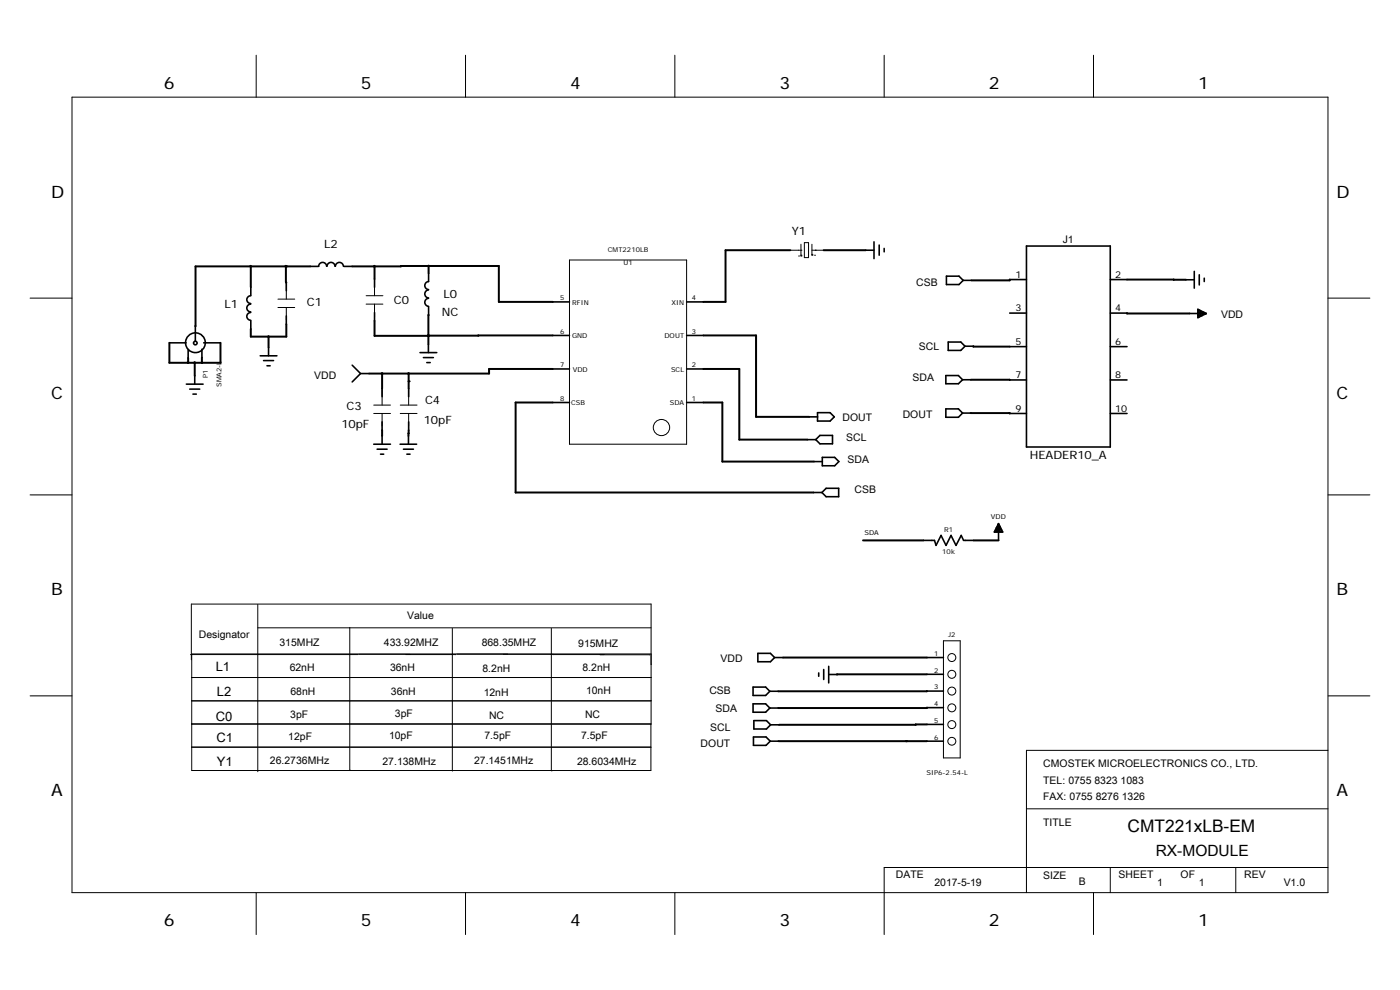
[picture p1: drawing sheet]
<svg xmlns="http://www.w3.org/2000/svg" width="297mm" height="210mm" viewBox="0 0 297 210" stroke-linecap="round" stroke-linejoin="round" font-family="sans-serif">
<g fill="none" stroke="#000" stroke-width=".21">
<path d="M54.3 11.7v8.9M98.8 11.7v8.9M143.2 11.7v8.9M187.6 11.7v8.9M232 11.7v8.9M15.3 20.6h266.4v168.7h-266.4zM60.7 59.9v3.5M79.5 59.2v3.5M120.8 55.2h24.9v39h-24.9zM167.6 53.1h2.3M169.4 54.3h.1M169.9 54.1h.1"/>
<path d="M169.9 54.3h.1M169.9 53.1h.1M169.9 51.8v2.5M170.6 51.5h.9v3.1h-.9zM172.2 54.1h.1M172.2 54h.1M172.2 51.8v2.3M172.2 53.1h2.5M172.8 54.1h.1M173 53.1h.1M6.4 63.2h8.9M59 65.2h3.5"/>
<path d="M59 63.4h3.5M60.7 65.2v2.7M77.7 64.5h3.5M77.7 62.7h3.5M79.5 64.5v2.7M281.7 63.2h8.9M79.3 87.7h3.5M79.3 85.9h3.5M81.1 82.4v3.5M81.1 87.7v2.7M84.9 87.7h3.6M84.9 85.9h3.6"/>
<path d="M86.7 82.4v3.5M86.7 87.7v2.7M6.4 105h8.9M281.7 105h8.9M40.4 138.8h35.6M54.7 128.2v35.5M54.7 133.2h83.4M74.2 133.1v30.3h.1M76.1 138.8h10.8M86.1 138.8l10.5 .1M96 133.3v30.3M106.8 138.8l10.5 .1"/>
<path d="M117 133.3v30.2h.2M117.4 138.8h10.8M127.3 138.9h10.6M138.1 138.7h-97.4v24.7h97.4v-35.3h-97.5v11.8M200.1 135.9h3.6v24.9h-3.6zM6.4 147.6h8.9M40.7 143.7h97.4M40.7 148.7h97.4M40.7 153.6h97.4M40.7 158.5h97.4M40.7 153.5h97.4M138.1 140.9h.1"/>
<path d="M281.7 159.2h-63.9v30.1M281.8 147.6h8.8M217.8 171.6h63.9M54.3 189.3v8.9M98.8 189.3v8.9M143.2 189.3v8.9M217.8 184h.1M232 189.3v8.9M235.5 184v5.3M262.2 184v5.3M281.7 184h-94.1v14.2"/>
<circle cx="140.3" cy="90.7" r="1.73"/>
<circle cx="201.9" cy="139.5" r=".85"/>
<circle cx="201.9" cy="153.7" r=".85"/>
<circle cx="201.9" cy="150.1" r=".85"/>
<circle cx="201.9" cy="143" r=".85"/>
<circle cx="201.9" cy="146.6" r=".85"/>
<circle cx="201.9" cy="157.2" r=".84"/>
</g>
<g fill="none" stroke="#000" stroke-width=".34">
<path d="M60.7 59.9v1.8M69.3 56.5a.85 .85 0 0 0-.9-.8 .85 .85 0 0 0-.8 .8h-1.8M69.4 56.5a.85 .85 0 0 1 .8-.8 .85 .85 0 0 1 .9 .8M71.2 56.5a.85 .85 0 0 1 .8-.8 .85 .85 0 0 1 .8 .8M72.9 56.5h1.8M79.5 59.2v1.8M90.9 57.9v1.8a.85 .85 0 0 0-.8 .9 .85 .85 0 0 0 .8 .8M183.6 53.1h1.8M185.4 51.3v3.6M186.5 52v2.1M187.6 52.7v.7M200.8 58.6h2.6l.9 .9-.9 .9h-2.6z"/>
<path d="M204.3 59.5h1.8M214.2 59.3h3.6M217.8 52.2h17.7v42.6h-17.7zM235.5 59.3h3.6M251.6 59.3h1.8M253.4 57.6v3.5M254.4 58.3v2.1M255.5 59v.7M35.9 72.7h3.6M39.9 74.2v1.7M41.3 79.7v1.8M41.4 69.2v3.2"/>
<path d="M42.8 74.1v1.8M43.2 72.7h3.6M53.2 62.7a.83 .83 0 0 0-.8 .9 .83 .83 0 0 0 .8 .8M53.2 64.5a.83 .83 0 0 0-.8 .8 .83 .83 0 0 0 .8 .9M53.2 66.3a.83 .83 0 0 0-.8 .8 .83 .83 0 0 0 .8 .8M53.2 60.9v1.8M53.2 68v1.8M55.2 75.5h3.6M55.9 76.5h2.1M56.6 77.6h.7M57 73.7v1.8M60.7 67v1.8"/>
<path d="M74.7 77.5l1.8 1.7M76.5 79.2h1.8M76.5 79.2l-1.8 1.8M79.5 66.3v1.8M89.1 74.8h3.6M89.8 75.9h2.1M90.5 76.9h.8M90.9 73v1.8M90.9 61.5a.85 .85 0 0 0-.8 .8 .85 .85 0 0 0 .8 .9M90.9 63.3a.85 .85 0 0 0-.8 .8 .85 .85 0 0 0 .8 .9M90.9 65.1v1.7M117.3 78.3h3.5"/>
<path d="M117.3 71.2h3.5M117.3 64h3.5M145.7 78.3h3.5M145.7 71.2h3.5M145.7 64h3.5M200.7 79.7h2.6l.9 .9-.9 .8h-2.6zM201.2 72.6h2.6l.9 .8-.9 .9h-2.6zM204.7 73.4h1.8M214.2 66.4h3.6M214.2 73.5h3.6M235.5 66.4h3.6M235.5 73.5h3.6"/>
<path d="M252.3 66.5h3.6M254.1 65.6l1.8 .9-1.8 .9zM254.1 67.3h.2M254.1 66.9h1M254.1 66.2h1.2M254.1 65.9h.5M254.3 65.8v1.4M254.7 65.9v1.1M255.1 66.1v.8M255.4 66.3v.4M255.8 66.5v.1h-1.7M39.5 81.5h3.6"/>
<path d="M40.3 82.5h2.1M40.9 83.6h.7M79.3 94.2h3.5M80 95.3h2.1M80.7 96.3h.7M81.1 82.4v1.8M81.1 89.5v1.8M81.1 92.4v1.8M84.9 94.2h3.5M85.6 95.3h2.1M86.3 96.3h.7M86.6 92.4v1.8"/>
<path d="M86.7 82.4v1.8M86.7 89.5v1.8M117.3 85.4h3.5M145.7 85.4h3.5M171.3 93.3h1.8M171.7 88.4h1.7M172.7 97.9h1.7M173.4 87.5h2.7l.9 .9-.9 .9h-2.7zM173.9 92.4h2.7v1.7h-2.7l-.8-.8zM174.4 97h2.7l.9 .9-.9 .9h-2.7zM200.7 86.7h2.6l.9 .9-.9 .9h-2.6zM204.2 87.6h1.7"/>
<path d="M204.2 80.6h1.7M214.2 80.6h3.6M214.2 87.7h3.6M235.5 80.6h3.6M235.5 87.7h3.6M172.6 104.5h1.8M175.3 103.6h2.6v1.8h-2.6l-.9-.9zM195.9 114.6h2.3l.4 1.1 1-2.1 1.1 2.1 1.1-2.1 1 2.1 1.1-2.1 .5 1h2.2M211 112.8h1.6M211 112.7v.2M211.2 112.4h1.3M211.4 112h.9"/>
<path d="M211.4 112v.9M211.5 111.7h.6M211.7 111.3h.2M211.7 111.2v1.7M211.8 111.1v3.5M211.8 111.1l.9 1.8h-1.8zM212.1 111.6v1.3M212.4 112.3v.6M160.8 138.6h2.6l.9 .9-.9 .9h-2.6zM164.3 139.5h1.8M196.6 139.5h3.5M159.8 145.7h2.6l.9 .9-.9 .9h-2.6z"/>
<path d="M159.8 149.3h2.6l.9 .9-.9 .9h-2.6zM159.8 156.3h2.7l.9 .9-.9 .9h-2.7zM159.9 152.9h2.7l.9 .8-.9 .9h-2.7zM163.3 146.6h1.8M163.3 150.2h1.8M163.4 157.2h1.8M163.5 153.7h1.8M173.7 142.7v.8M174.7 142v2.1M175.8 143.1h1.8M175.8 141.3v3.6M196.6 143h3.5"/>
<path d="M196.6 146.6h3.5M196.6 150.1h3.5M196.6 153.7h3.5M196.6 157.2h3.5"/>
<circle cx="41.4" cy="72.8" r=".38"/>
<circle cx="41.5" cy="72.7" r="2.1"/>
</g>
<g fill="none" stroke="#000" stroke-width=".42">
<path d="M53.2 56.5v4.4M60.7 56.5v3.4M65.8 56.5h-24.3l-.1 12.7M74.7 56.5l31.1-.1v7.6h11.5M79.5 56.5v2.7M90.9 56.4v1.5M167.6 53.1h-13.7v10.9h-4.7M174.7 53.1h8.9M214.2 59.3v.2h-8.1M239.1 59.3h12.5M35.9 72.7v4.3h10.9v-4.3M39.9 75.9v1.1"/>
<path d="M41.3 77v2.7M42.8 75.9v1.1M57 71.4v2.3M60.7 68.8v2.6h-7.5v-1.6M79.5 68.1v3.1h11.4M81.1 79.2v3.2M86.7 79.2v3.2M90.9 66.8v6.2M90.9 66.8h.1M101.5 71.2h.1M117.3 71.2h-26.4M117.3 78.3h-13.5v.9h-25.5"/>
<path d="M149.2 71.2h11.2v17.2h11.3M149.2 78.3h7.6v15h14.5M206.5 73.4l7.7 .1M239.1 66.4l13.2 .1M81.1 91.3v1.1M86.7 91.3l-.1 1.1M117.3 85.4h-7.9v19.1h63.2M149.2 85.4h4v12.5h19.5M205.9 80.6h8.3M205.9 87.6l8.3 .1M183.1 114.6h12.8M206.6 114.6h5.2"/>
<path d="M166.1 139.5h30.5M165.2 157.2h31.4M196.6 143l-19 .1M196.6 146.6h-31.5M196.6 150.1l-31.5 .1M196.6 153.7h-31.3"/>
</g>
<g fill="#000">
<circle cx="60.7" cy="56.5" r=".21"/>
<circle cx="86.7" cy="80.9" r=".21"/>
<circle cx="192.2" cy="157.2" r=".21"/>
</g>
<g fill="#000" stroke="#000" stroke-width=".21">
<circle cx="53.2" cy="56.5" r=".17"/>
<circle cx="60.6" cy="56.5" r=".18"/>
<circle cx="79.4" cy="56.5" r=".18"/>
<circle cx="90.9" cy="56.4" r=".17"/>
<circle cx="39.9" cy="76.9" r=".18"/>
<circle cx="41.3" cy="76.9" r=".18"/>
<circle cx="42.8" cy="76.9" r=".17"/>
<circle cx="57" cy="71.4" r=".18"/>
<circle cx="81" cy="79.3" r=".18"/>
<circle cx="86.7" cy="79.3" r=".18"/>
<circle cx="90.9" cy="71.2" r=".19"/>
</g>
<text font-size="3.7" x="239.2" y="176.4">CMT221xLB-EM</text>
<g font-size="3.6">
<text x="34.8" y="18.8">6</text>
<text x="76.5" y="18.8">5</text>
<text x="121" y="18.8">4</text>
<text x="165.3" y="18.8">3</text>
<text x="209.8" y="18.8">2</text>
<text x="254.2" y="18.8">1</text>
<text x="10.8" y="41.9">D</text>
<text x="283.5" y="41.9">D</text>
<text x="10.8" y="84.6">C</text>
<text x="283.5" y="84.6">C</text>
<text x="10.8" y="126.3">B</text>
<text x="283.5" y="126.3">B</text>
<text x="10.8" y="168.9">A</text>
<text x="283.5" y="168.9">A</text>
<text x="34.8" y="196.5">6</text>
<text x="76.5" y="196.5">5</text>
<text x="121" y="196.5">4</text>
<text x="165.3" y="196.5">3</text>
<text x="209.8" y="196.5">2</text>
<text x="254.2" y="196.5">1</text>
</g>
<text font-size="3.3" x="245.2" y="181.6">RX-MODULE</text>
<g font-size="2.7">
<text x="45.8" y="142.4">L1</text>
<text x="46" y="147.6">L2</text>
<text x="45.8" y="153">C0</text>
<text x="45.9" y="157.4">C1</text>
<text x="46" y="162.5">Y1</text>
</g>
<g font-size="2.4">
<text x="68.7" y="52.7">L2</text>
<text x="168" y="49.9">Y1</text>
<text x="47.6" y="65.2">L1</text>
<text x="65.1" y="65">C1</text>
<text x="83.6" y="64.4">C0</text>
<text x="94.1" y="63.2">L0</text>
<text x="93.7" y="67.1">NC</text>
<text x="73.5" y="86.9">C3</text>
<text x="89.9" y="89.9">10pF</text>
<text x="90.2" y="85.8">C4</text>
<text x="72.4" y="90.9">10pF</text>
<text x="218.5" y="97.4">HEADER10_A</text>
</g>
<g font-size="2.2">
<text x="225.5" y="51.5">J1</text>
<text x="194.4" y="60.6">CSB</text>
<text x="259" y="67.5">VDD</text>
<text x="194.9" y="74.3">SCL</text>
<text x="66.7" y="80.3">VDD</text>
<text x="193.6" y="80.8">SDA</text>
<text x="178.7" y="89.2">DOUT</text>
<text x="191.5" y="88.6">DOUT</text>
<text x="179.5" y="93.5">SCL</text>
<text x="179.8" y="98.2">SDA</text>
<text x="181.3" y="104.6">CSB</text>
<text x="86.4" y="131.3">Value</text>
<text x="42.2" y="135.3">Designator</text>
<text x="59.3" y="137.1">315MHZ</text>
<text x="81.4" y="137.1">433.92MHZ</text>
<text x="102.2" y="137.1">868.35MHZ</text>
<text x="122.7" y="137.2">915MHZ</text>
<text x="61.5" y="142.2">62nH</text>
<text x="82.8" y="142.4">36nH</text>
<text x="102.4" y="142.5">8.2nH</text>
<text x="123.6" y="142.2">8.2nH</text>
<text x="152.9" y="140.5">VDD</text>
<text x="61.6" y="147.4">68nH</text>
<text x="82.9" y="147.5">36nH</text>
<text x="102.6" y="147.7">12nH</text>
<text x="124.3" y="147.1">10nH</text>
<text x="150.5" y="147.3">CSB</text>
<text x="61.6" y="152.2">3pF</text>
<text x="83.8" y="152.1">3pF</text>
<text x="103.8" y="152.4">NC</text>
<text x="124.1" y="152.2">NC</text>
<text x="150.7" y="155">SCL</text>
<text x="151.8" y="151.1">SDA</text>
<text x="61.2" y="157">12pF</text>
<text x="82.5" y="156.7">10pF</text>
<text x="102.8" y="156.8">7.5pF</text>
<text x="123.3" y="156.7">7.5pF</text>
<text x="148.6" y="158.5">DOUT</text>
<text x="57.3" y="162">26.2736MHz</text>
<text x="81.1" y="162.2">27.138MHz</text>
<text x="100.6" y="162.1">27.1451MHz</text>
<text x="122.4" y="162.2">28.6034MHz</text>
<text x="221.3" y="166.2">TEL: 0755 8323 1083</text>
<text x="221.3" y="162.7">CMOSTEK MICROELECTRONICS CO., LTD.</text>
<text x="221.3" y="169.8">FAX: 0755 8276 1326</text>
<text x="221.3" y="175.1">TITLE</text>
<text x="190.1" y="186.3">DATE</text>
<text x="198.2" y="188">2017-5-19</text>
<text x="221.3" y="186.5">SIZE</text>
<text x="228.9" y="187.7">B</text>
<text x="237.3" y="186.3">SHEET</text>
<text x="245.5" y="188">1</text>
<text x="250.4" y="186.3">OF</text>
<text x="254.3" y="188">1</text>
<text x="263.9" y="186.3">REV</text>
<text x="272.3" y="188">V1.0</text>
</g>
<g font-size="2">
<text x="215.4" y="58.9">1</text>
<text x="236.6" y="58.9">2</text>
<text x="215.4" y="66">3</text>
<text x="236.6" y="66">4</text>
<text x="215.4" y="73.1">5</text>
<text x="236.6" y="73.1">6</text>
<text x="215.4" y="80.3">7</text>
<text x="236.6" y="80.3">8</text>
<text x="215.4" y="87.4">9</text>
<text x="236.6" y="87.4">10</text>
</g>
<g font-size="1.4">
<text x="128.9" y="53.4">CMT2210LB</text>
<text x="132.2" y="56.3">U1</text>
<text x="118.8" y="63.7">5</text>
<text x="121.4" y="64.6">RFIN</text>
<text x="142.5" y="64.6">XIN</text>
<text x="146.8" y="63.7">4</text>
<text x="118.8" y="70.8">6</text>
<text x="121.4" y="71.7">GND</text>
<text x="141" y="71.7">DOUT</text>
<text x="146.8" y="70.8">3</text>
<text x="118.8" y="77.9">7</text>
<text x="146.8" y="77.9">2</text>
<text x="44.1" y="80.2" transform="rotate(-90 44.1 80.2)">P1</text>
<text x="47" y="82.1" transform="rotate(-90 47 82.1)">SMA2-L</text>
<text x="121.5" y="78.8">VDD</text>
<text x="142.4" y="78.8">SCL</text>
<text x="118.8" y="85">8</text>
<text x="121.2" y="85.9">CSB</text>
<text x="142.1" y="85.9">SDA</text>
<text x="146.8" y="85">1</text>
<text x="183.4" y="113.5">SDA</text>
<text x="200.3" y="112.9">R1</text>
<text x="210.2" y="110.2">VDD</text>
<text x="199.9" y="117.5">10k</text>
<text x="201.1" y="135.2">J2</text>
<text x="198.2" y="139.1">1</text>
<text x="198.2" y="142.7">2</text>
<text x="198.2" y="146.3">3</text>
<text x="198.2" y="149.8">4</text>
<text x="198.2" y="153.3">5</text>
<text x="198.2" y="156.9">6</text>
<text x="196.5" y="164.3">SIP6-2.54-L</text>
</g>
</svg>
